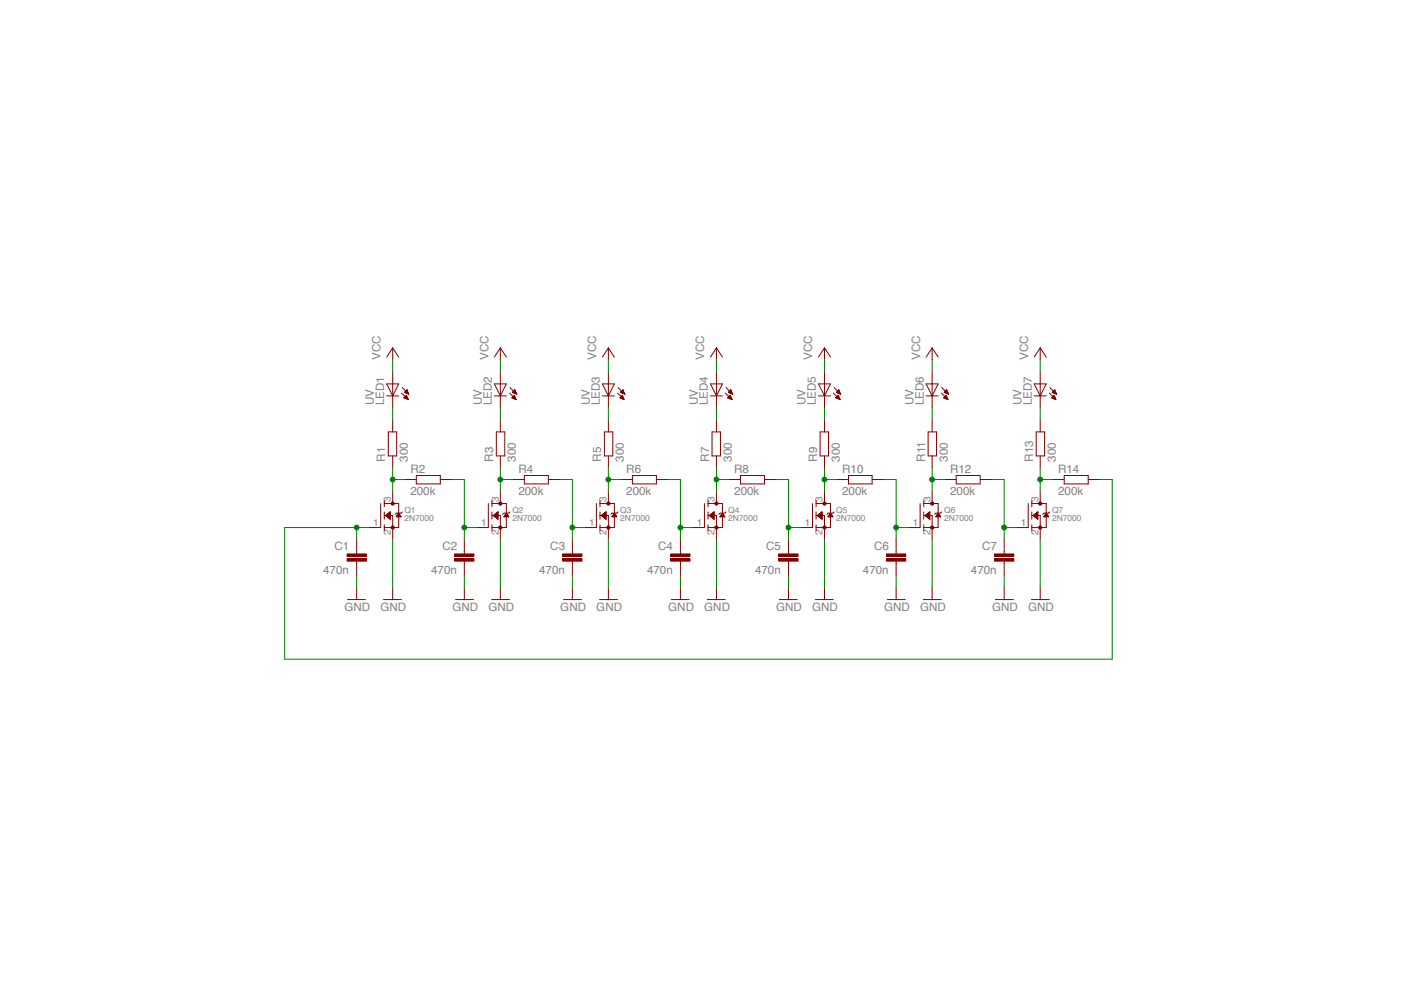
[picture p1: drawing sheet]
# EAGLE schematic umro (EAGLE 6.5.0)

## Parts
C1  470n  C-EUC1206  [C1206]
C2  470n  C-EUC1206  [C1206]
C3  470n  C-EUC1206  [C1206]
C4  470n  C-EUC1206  [C1206]
C5  470n  C-EUC1206  [C1206]
C6  470n  C-EUC1206  [C1206]
C7  470n  C-EUC1206  [C1206]
LED1  UV  LED5MM  [LED5MM]
LED2  UV  LED5MM  [LED5MM]
LED3  UV  LED5MM  [LED5MM]
LED4  UV  LED5MM  [LED5MM]
LED5  UV  LED5MM  [LED5MM]
LED6  UV  LED5MM  [LED5MM]
LED7  UV  LED5MM  [LED5MM]
Q1  2N7000  MOSFET-NREFLOW  [SOT23]
Q2  2N7000  MOSFET-NREFLOW  [SOT23]
Q3  2N7000  MOSFET-NREFLOW  [SOT23]
Q4  2N7000  MOSFET-NREFLOW  [SOT23]
Q5  2N7000  MOSFET-NREFLOW  [SOT23]
Q6  2N7000  MOSFET-NREFLOW  [SOT23]
Q7  2N7000  MOSFET-NREFLOW  [SOT23]
R1  300  R-EU_M1206  [M1206]
R2  200k  R-EU_M1206  [M1206]
R3  300  R-EU_M1206  [M1206]
R4  200k  R-EU_M1206  [M1206]
R5  300  R-EU_M1206  [M1206]
R6  200k  R-EU_M1206  [M1206]
R7  300  R-EU_M1206  [M1206]
R8  200k  R-EU_M1206  [M1206]
R9  300  R-EU_M1206  [M1206]
R10  200k  R-EU_M1206  [M1206]
R11  300  R-EU_M1206  [M1206]
R12  200k  R-EU_M1206  [M1206]
R13  300  R-EU_M1206  [M1206]
R14  200k  R-EU_M1206  [M1206]

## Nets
GND: C1.2 C2.2 C3.2 C4.2 C5.2 C6.2 C7.2 Q1.2(S) Q2.2(S) Q3.2(S) Q4.2(S) Q5.2(S) Q6.2(S) Q7.2(S)
N$1: LED1.K(C) R1.2
N$2: Q1.3(D) R1.1 R2.1
N$3: C1.1 Q1.1(G) R14.2
N$4: LED2.K(C) R3.2
N$5: Q2.3(D) R3.1 R4.1
N$7: C2.1 Q2.1(G) R2.2
N$8: LED3.K(C) R5.2
N$9: Q3.3(D) R5.1 R6.1
N$10: C3.1 Q3.1(G)
N$11: LED4.K(C) R7.2
N$12: Q4.3(D) R7.1 R8.1
N$13: C4.1 Q4.1(G)
N$14: LED5.K(C) R9.2
N$15: Q5.3(D) R9.1 R10.1
N$16: C5.1 Q5.1(G)
N$17: LED6.K(C) R11.2
N$18: Q6.3(D) R11.1 R12.1
N$19: C6.1 Q6.1(G)
N$20: LED7.K(C) R13.2
N$21: Q7.3(D) R13.1 R14.1
N$22: C7.1 Q7.1(G)
VCC: LED1.A LED2.A LED3.A LED4.A LED5.A LED6.A LED7.A
Unconnected: R4.2 R6.2 R8.2 R10.2 R12.2
